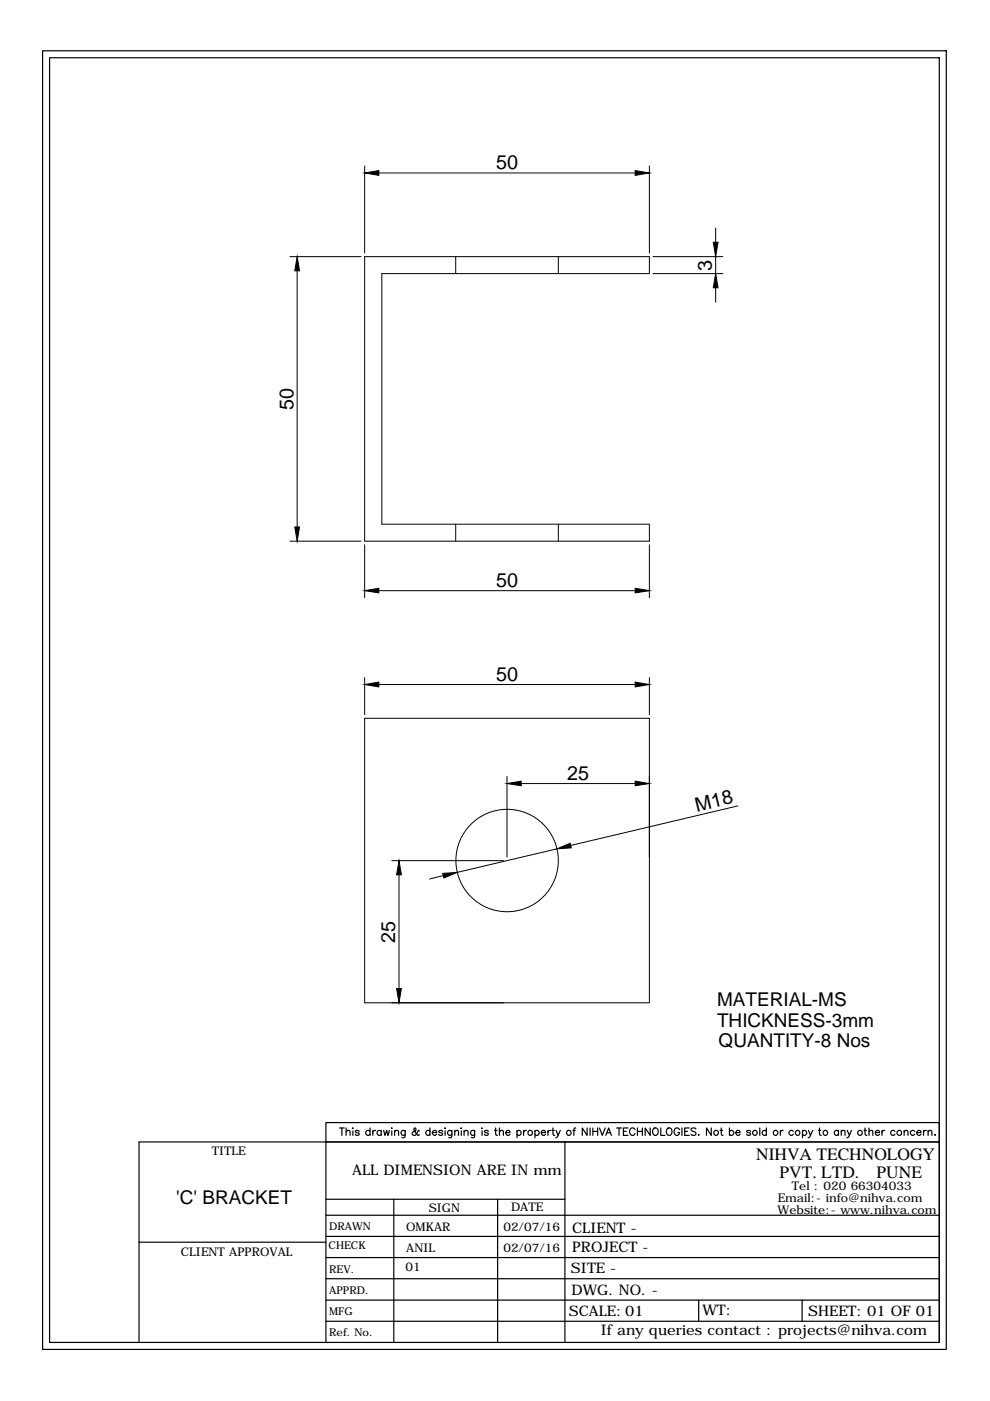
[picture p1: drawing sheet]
<svg xmlns="http://www.w3.org/2000/svg" width="210mm" height="297mm" viewBox="0 0 210 297" stroke-linecap="round" stroke-linejoin="round" font-family="sans-serif">
<!-- layer: 0 -->
<g fill="none" stroke="#000" stroke-width=".21">
<path d="M77.3 35.2v18.5M80.3 36.7h54.4M137.7 35.2v18.5M61.5 54.4h15.1M63 57.4v54.3M77.3 54.4h60.4v3.6h-56.7v53.1h56.7v3.6h-60.4zM96.6 54.4v3.6M118.4 54.4v3.6M138.4 54.4h14.9M138.4 58h14.9M151.7 48.4v3M151.7 54.4v3.6"/>
<path d="M151.7 61v3.1M61.5 114.7h15.1M77.3 115.5v11.2M96.6 111.1v3.6M118.4 111.1v3.6M137.7 115.5v11.2M80.3 125.2h54.4M77.3 143.7v7.8M77.3 152.3h60.4v60.3h-60.4zM80.3 145.1h54.4M137.7 143.7v7.8M107.5 164.6v17.1"/>
<path d="M110.5 166.1h24.2M118.1 180l-21.2 5M156.4 170.9l-35.4 8.4M83.1 182.5h23.6M84.6 185.5v24.1M94 185.6l-2.9 .8"/>
<circle cx="107.5" cy="182.5" r="10.9"/>
</g>
<g fill="#000" stroke="#000" stroke-width=".21">
<path d="M77.3 36.7l3-.5v1zM134.7 36.2l3 .5-3 .5zM63 54.4l.5 3h-1zM151.2 51.4h1l-.5 3zM151.7 58l.5 3h-1zM62.5 111.7h1l-.5 3zM77.3 125.2l3-.5v1zM134.7 124.7l3 .5-3 .5zM77.3 145.1l3-.5v1zM134.7 144.6l3 .5-3 .5zM107.5 166.1l3-.5v1zM118.1 180l2.8-1.2 .2 1z"/>
<path d="M134.7 165.6l3 .5-3 .5zM84.6 182.5l.5 3h-1zM93.9 185.2l3-.2-2.8 1.2zM84.1 209.6h1l-.5 3z"/>
</g>
<g fill="none" stroke="#000" stroke-width=".25">
<path d="M9 10.8h191.6v275.3h-191.6zM10.5 12.2h188.7v272.4h-188.7zM72 239.2h1M72.5 239.2v1.5M73.4 240l.4-.3h.3l.1 1M73.4 239.2v1.5M74.7 239.2h.2zM74.8 239.7v1M76.2 239.9l-.1-.2a.54 .54 0 0 0-.8 .2l.2 .2 .6 .2 .1 .2a.47 .47 0 0 1-.5 .2 .47 .47 0 0 1-.4-.2M78.5 239.9a.51 .51 0 0 0-.8-.1 .51 .51 0 0 0 0 .8 .51 .51 0 0 0 .8-.1M78.5 239.2v1.5M79.1 239.7v1"/>
<path d="M79.6 239.7a.5 .5 0 0 0-.5 .4M80.8 239.9a.49 .49 0 0 0-.7-.1 .49 .49 0 0 0 0 .7 .49 .49 0 0 0 .7 0M80.8 239.7v1M81.3 239.7l.3 1 .4-1 .3 1 .3-1M83 239.2h.2zM83.1 239.7v1M83.7 240l.2-.3a.38 .38 0 0 1 .6 .3v.7M83.7 239.7v1M85.9 239.7l-.1 1.4-.2 .1-.4-.1M85.9 239.9a.49 .49 0 0 0-.7-.1 .49 .49 0 0 0 0 .7 .49 .49 0 0 0 .7 0M88.9 239.8l-.2-.1a1.01 1.01 0 0 1-1.2 .9l-.1-.5 .8-.6-.1-.3h-.3v.2a1.42 1.42 0 0 0 .7 1.2l.3 .1 .1-.1M91.2 239.9a.49 .49 0 0 0-.8-.1 .49 .49 0 0 0 0 .7 .49 .49 0 0 0 .8 0"/>
<path d="M91.2 239.2v1.5M93.9 239.9a.51 .51 0 0 0-.9 0l.2 .2 .6 .2 .1 .2a.47 .47 0 0 1-.5 .2 .47 .47 0 0 1-.4-.2M94.3 239.2h.2zM94.4 239.7v1M95.8 239.7l-.1 1.4-.2 .1-.4-.1M95.8 239.9a.51 .51 0 0 0-.7-.1 .51 .51 0 0 0 0 .8 .51 .51 0 0 0 .7-.1M96.4 240l.3-.3h.4l.1 1M96.4 239.7v1M97.7 239.2h.2zM97.8 239.7v1M98.4 240l.4-.3h.4v1M98.4 239.7v1"/>
<path d="M100.6 239.7v1.4l-.3 .1-.3-.1M100.6 239.9a.49 .49 0 0 0-.7-.1 .49 .49 0 0 0 0 .7 .49 .49 0 0 0 .7 0M102.1 239.2h.1zM102.2 239.7v1M103.5 239.9v-.2a.54 .54 0 0 0-.8 .2l.2 .2 .6 .2v.2a.44 .44 0 0 1-.4 .2 .44 .44 0 0 1-.4-.2M104.8 239.7h.6M105.1 239.2v1.2l.1 .2 .3 .1M105.9 240l.4-.3h.4v1M105.9 239.2v1.5M109.6 239.9a.49 .49 0 0 1 .7-.1 .49 .49 0 0 1 0 .7 .49 .49 0 0 1-.7 0M109.6 239.7v1.5M111 239.7v1"/>
<path d="M111.6 239.7l-.5 .2-.1 .2M113.4 239.9a.49 .49 0 0 1 .8-.1 .49 .49 0 0 1 0 .7 .49 .49 0 0 1-.8 0M113.4 239.7v1.5M116.2 239.7v1M116.8 239.7a.5 .5 0 0 0-.6 .4M117 239.7h.5M117.2 239.2v1.2l.1 .2 .3 .1M117.9 239.7l.4 1 .5-1M121.5 239.7h.5M122.1 239.2h-.3l-.1 .3v1.2M124.5 239.2v1.5l-1-1.5v1.5M125.1 239.2v1.5"/>
<path d="M125.7 239.2v1.5M125.7 239.9h1M126.7 239.2v1.5M127.1 239.2l.6 1.5 .6-1.5M130.7 239.2h1.1M131.2 239.2v1.5M132.2 239.9h.6M133.2 239.2h-1v1.5h1M134.6 239.5a.59 .59 0 0 0-.6-.3 .59 .59 0 0 0-.5 .5v.4a.59 .59 0 0 0 .5 .6 .59 .59 0 0 0 .6-.4M135.1 239.9h1.1M135.1 239.2v1.5M136.2 239.2v1.5"/>
<path d="M137.9 239.2v1.5l-1.1-1.5v1.5M138.7 239.2a.8 .8 0 0 1 .9 .5 .8 .8 0 0 1-.5 1 .84 .84 0 0 1-.8-.6 .84 .84 0 0 1 .4-.9zM140.1 239.2v1.5h.9M141.6 239.2a.8 .8 0 0 1 .9 .5 .8 .8 0 0 1-.5 1 .84 .84 0 0 1-.7-.6 .84 .84 0 0 1 .3-.9zM144 239.5a.56 .56 0 0 0-.6-.4 .56 .56 0 0 0-.5 .6v.4a.56 .56 0 0 0 .5 .6 .56 .56 0 0 0 .6-.4v-.2h-.3M144.6 239.2v1.5M145.2 239.9h.6M146.1 239.2h-.9v1.5h.9M147.5 239.4l-.3-.2h-.5l-.2 .2 .2 .3 .8 .4v.4a.62 .62 0 0 1-1 0M150.8 239.2v1.5l-1-1.5v1.5M152.7 239.7h.5M152.9 239.2v1.2l.1 .2 .3 .1"/>
<path d="M154.7 239.9a.51 .51 0 0 1 .7-.1 .51 .51 0 0 1 0 .8 .51 .51 0 0 1-.7-.1M154.7 239.2v1.5M159.1 239.9a.51 .51 0 0 0-.8 0l.1 .1 .7 .3v.2a.47 .47 0 0 1-.4 .2 .47 .47 0 0 1-.4-.2M161.1 239.2v1.5M162.5 239.9a.49 .49 0 0 0-.7-.1 .49 .49 0 0 0 0 .7 .49 .49 0 0 0 .7 0M162.5 239.2v1.5M165.5 239.7v1M166 239.7a.5 .5 0 0 0-.5 .4M168.2 239.9a.51 .51 0 0 0-.8-.1 .51 .51 0 0 0 0 .8 .51 .51 0 0 0 .8-.1M170.2 239.9a.49 .49 0 0 1 .7-.1 .49 .49 0 0 1 0 .7 .49 .49 0 0 1-.7 0M170.2 239.7v1.5M171.4 239.7l.4 1 .5-1"/>
<path d="M173.5 239.7h.5M173.8 239.2v1.2v.2l.3 .1M177.8 239.9a.49 .49 0 0 0-.8-.1 .49 .49 0 0 0 0 .7 .49 .49 0 0 0 .8 0M177.8 239.7v1M178.4 240l.3-.3h.4l.1 1M178.4 239.7v1M179.6 239.7l.5 1 .4-1M183.2 239.7h.5M183.4 239.2v1.2l.1 .2 .3 .1M184.2 240l.4-.3h.4l.1 1M184.2 239.2v1.5M187 239.7v1"/>
<path d="M187.6 239.7a.5 .5 0 0 0-.6 .4M189.8 239.9a.49 .49 0 0 0-.8-.1 .49 .49 0 0 0 0 .7 .49 .49 0 0 0 .8 0M191.7 240l.4-.3h.3l.1 1M191.7 239.7v1M193.9 239.9a.51 .51 0 0 0-.7-.1 .51 .51 0 0 0 0 .8 .51 .51 0 0 0 .7-.1M195.8 239.7v1M196.4 239.7a.5 .5 0 0 0-.6 .4M196.8 240l.4-.3h.3l.1 1M196.8 239.7v1M69.1 257.7h130.1M69.1 242.1v42.5M69.1 254.3h50.7"/>
<path d="M83.5 254.3v30.3M91.7 240.1h.9a.47 .47 0 0 0-.5-.5 .47 .47 0 0 0-.4 .5l.1 .4a.47 .47 0 0 0 .4 .2 .47 .47 0 0 0 .4-.2M105.5 254.3v30.3M107.2 240.1h.9l-.1-.3a.49 .49 0 0 0-.7 .1 .49 .49 0 0 0 .1 .7 .49 .49 0 0 0 .7-.1M114.8 240.1h.9a.46 .46 0 0 0-.6-.5 .46 .46 0 0 0-.3 .7 .47 .47 0 0 0 .3 .4 .47 .47 0 0 0 .6-.2M118.3 240.7l-.1 .3-.4 .2M119.8 242.1v42.5M128.5 240.7l.5-1.5 .6 1.5M128.7 240.2h.7M148.1 240.6v.1zM156 240.1h.9v-.3a.49 .49 0 0 0-.8 0 .49 .49 0 0 0 .1 .8 .49 .49 0 0 0 .7-.1M171.8 240.7l-.1 .3-.4 .2"/>
<path d="M180.1 240.7l-.3 .4-.3 .1M185.6 240.1h.9a.46 .46 0 0 0-.5-.5 .46 .46 0 0 0-.4 .7 .47 .47 0 0 0 .4 .4 .47 .47 0 0 0 .5-.2M194.4 240.1h.9l-.1-.3a.49 .49 0 0 0-.7 0 .49 .49 0 0 0 0 .8 .49 .49 0 0 0 .8-.1M198.3 240.6v.1zM29.5 263.4h39.6M69.1 271.1h130.1M69.1 266.6h130.1M69.1 262.1h130.1M69.1 275.6h130.1M148.1 275.6v4.5M170.1 275.6v4.5M29.5 284.6v-42.5h169.7h-130.1v-4.1h130.1v46.6"/>
<path d="M69.1 280.1h130.1"/>
<circle cx="112.4" cy="240.2" r=".52"/>
<circle cx="120.6" cy="240.2" r=".51"/>
<circle cx="151.8" cy="240.2" r=".52"/>
<circle cx="160.1" cy="240.2" r=".51"/>
<circle cx="164.4" cy="240.2" r=".52"/>
<circle cx="169.1" cy="240.2" r=".51"/>
<circle cx="175" cy="240.2" r=".51"/>
<circle cx="182.3" cy="240.2" r=".52"/>
<circle cx="190.7" cy="240.2" r=".52"/>
</g>
<g font-size="4.2">
<text x="105.2" y="35.9">50</text>
<text x="150.9" y="57.4" transform="rotate(-90 150.9 57.4)">3</text>
<text x="62.2" y="86.9" transform="rotate(-90 62.2 86.9)">50</text>
<text x="105.2" y="124.4">50</text>
<text x="105.2" y="144.3">50</text>
<text x="120.3" y="165.3">25</text>
<text x="147.7" y="172.1" transform="rotate(-13 147.7 172.1)">M18</text>
<text x="83.8" y="199.9" transform="rotate(-90 83.8 199.9)">25</text>
</g>
<g font-size="4">
<text x="152" y="213.2">MATERIAL-MS</text>
<text x="152" y="217.7">THICKNESS-3mm</text>
<text x="152.4" y="221.9">QUANTITY-8 Nos</text>
<text x="37.4" y="255.4">'C' BRACKET</text>
</g>
<g font-size="3.7">
<text x="160.3" y="245.9">NIHVA TECHNOLOGY</text>
<text x="165.3" y="249.7">PVT. LTD.</text>
<text x="185.9" y="249.7">PUNE</text>
</g>
<g font-size="3.1">
<text x="74.6" y="249.1">ALL DIMENSION ARE IN mm</text>
<text x="121.3" y="261.3">CLIENT -</text>
<text x="121" y="270">SITE -</text>
<text x="121.3" y="265.5">PROJECT -</text>
<text x="121.2" y="274.5">DWG. NO. -</text>
<text x="120.6" y="278.9">SCALE:01</text>
<text x="148.9" y="278.9">WT:</text>
<text x="171.4" y="278.9">SHEET: 01 OF 01</text>
<text x="127.4" y="283.1">If any queries contact : projects@nihva.com</text>
</g>
<g font-size="2.5">
<text x="44.9" y="244.9">TITLE</text>
<text x="90.9" y="257">SIGN</text>
<text x="108.3" y="256.8">DATE</text>
<text x="164.9" y="257.4">Website:- www.nihva.com</text>
<text x="164.9" y="254.9">Email:- info@nihva.com</text>
<text x="167.9" y="252.4">Tel : 020 66304033</text>
<text x="86.1" y="261">OMKAR</text>
<text x="106.7" y="261">02/07/16</text>
<text x="38.4" y="266.3">CLIENT APPROVAL</text>
<text x="86" y="269.4">01</text>
<text x="86.1" y="265.4">ANIL</text>
<text x="106.7" y="265.4">02/07/16</text>
</g>
<g font-size="2.3">
<text x="69.8" y="260.8">DRAWN</text>
<text x="69.7" y="264.8">CHECK</text>
<text x="69.8" y="269.8">REV.</text>
<text x="69.8" y="274.3">APPRD.</text>
<text x="69.8" y="278.8">MFG</text>
<text x="69.8" y="283.4">Ref. No.</text>
</g>
</svg>
